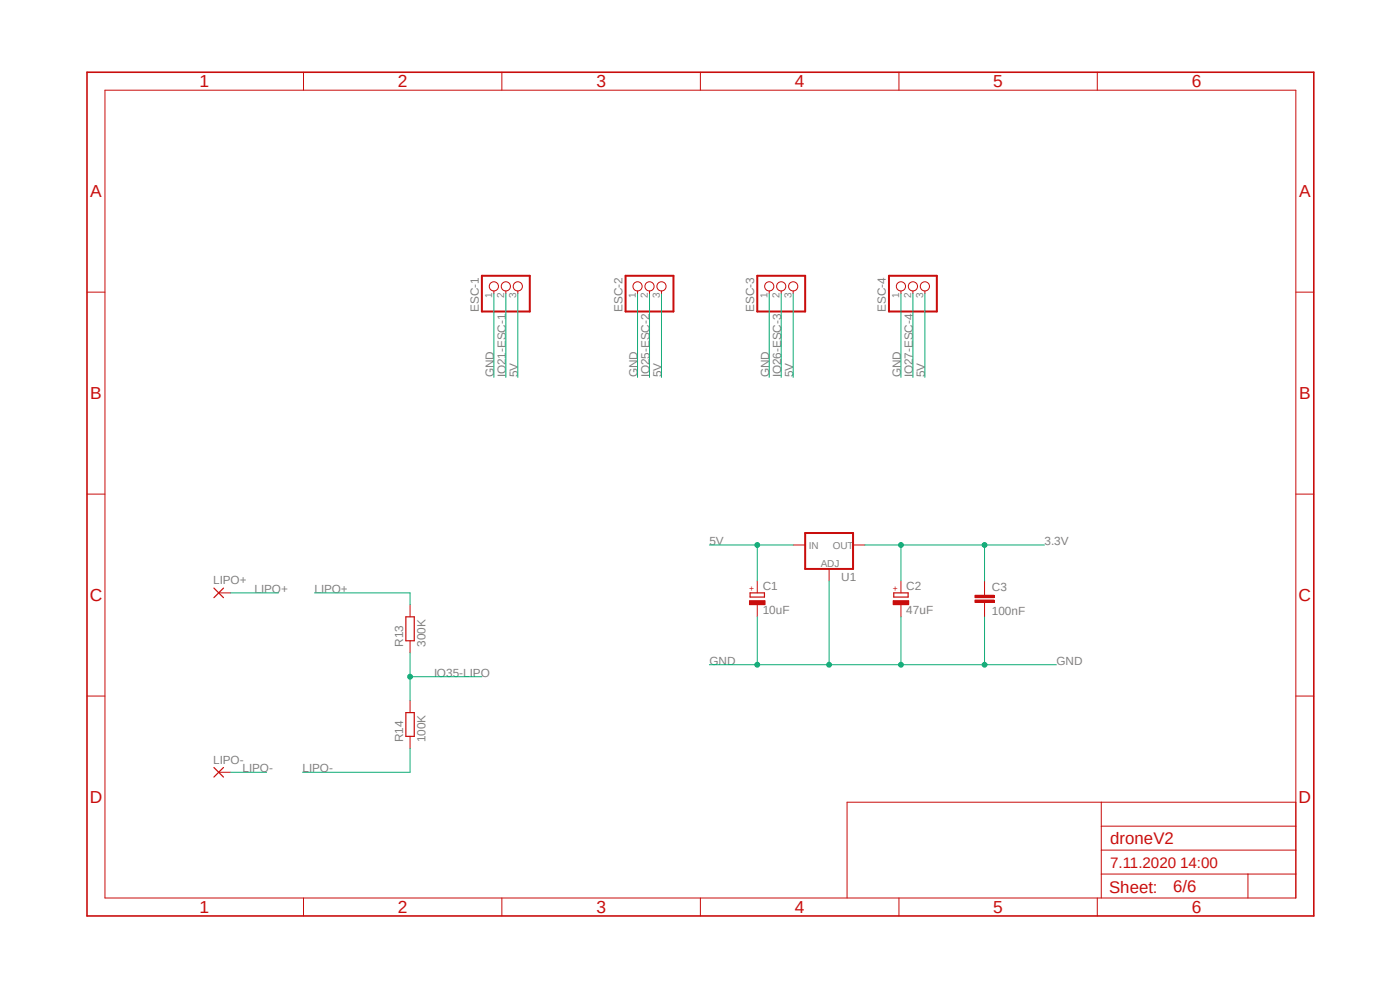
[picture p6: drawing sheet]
<svg xmlns="http://www.w3.org/2000/svg" width="297mm" height="210mm" viewBox="0 0 297 210" stroke-linecap="round" stroke-linejoin="round" font-family="sans-serif">
<path d="M17.9 15l261.2 179.9M279.1 15l-261.2 179.9" fill="none" stroke="#fff" stroke-width=".21"/>
<path d="M102.2 58.5h10.2v7.6h-10.2zM132.7 58.5h10.2v7.6h-10.2zM160.7 58.5h10.1v7.6h-10.1zM188.6 58.5h10.2v7.6h-10.2zM170.8 113.1h10.2v7.6h-10.2z" fill="none" stroke="#c90d0c" stroke-width=".42"/>
<g fill="none" stroke="#c90d0c" stroke-width=".21">
<path d="M22.3 19.1h252.6v171.4h-252.6zM64.4 15.3v3.8M106.5 15.3v3.8M148.6 15.3v3.8M190.7 15.3v3.8M232.8 15.3v3.8M18.5 62h3.8M104.8 61.7v.6M107.3 61.7v.6M109.9 61.7v.6M135.3 61.7v.6M137.8 61.7v.6"/>
<path d="M140.3 61.7v.6M163.2 61.7v.6M165.7 61.7v.6M168.3 61.7v.6M191.1 61.7v.6M193.7 61.7v.6M196.2 61.7v.6M274.9 62h3.8M18.5 104.8h3.8M168.3 115.6h2.5M181 115.6h2.5M274.9 104.8h3.8"/>
<path d="M46.4 125.8h2.5M87 128.3v2.6M87 135.9v2.6M175.9 120.7v2.5M208.9 125.8v.5M208.9 127.8v.5M18.5 147.7h3.8M87 148.6v2.6M87 156.2v2.5M274.9 147.7h3.8M46.4 163.8h2.5M233.6 170.2v20.3"/>
<path d="M233.6 175.3h41.3M274.9 170.2h-95.2v20.3M64.4 190.5v3.8M106.5 190.5v3.8M148.6 190.5v3.8M190.7 190.5v3.8M232.8 190.5v3.8M233.6 185.4h41.3M233.6 180.3h41.3M264.8 185.4v5.1"/>
<circle cx="104.8" cy="60.7" r=".98"/>
<circle cx="107.3" cy="60.7" r=".98"/>
<circle cx="109.9" cy="60.7" r=".98"/>
<circle cx="135.3" cy="60.7" r=".98"/>
<circle cx="137.8" cy="60.7" r=".98"/>
<circle cx="140.3" cy="60.7" r=".98"/>
<circle cx="163.2" cy="60.7" r=".98"/>
<circle cx="165.7" cy="60.7" r=".98"/>
<circle cx="168.3" cy="60.7" r=".98"/>
<circle cx="191.1" cy="60.7" r=".98"/>
<circle cx="193.7" cy="60.7" r=".98"/>
<circle cx="196.2" cy="60.7" r=".98"/>
</g>
<path d="M18.5 15.3h260.2v179h-260.2z" fill="none" stroke="#c90d0c" stroke-width=".34"/>
<path d="M45.4 124.8l2 2M47.4 124.8l-2 2M86.1 130.9h1.8v5h-1.8zM86.1 151.2h1.8v5h-1.8zM45.4 162.8l2 2M47.4 162.8l-2 2" fill="none" stroke="#c90d0c" stroke-width=".25"/>
<path d="M206.8 127.3h4.1v.5h-4.1z" fill-rule="evenodd" fill="#c90d0c"/>
<path d="M206.8 127.3h4.1v.5h-4.1z" fill="none" stroke="#c90d0c" stroke-width=".21"/>
<path d="M206.8 126.3h4.1v.5h-4.1z" fill-rule="evenodd" fill="#c90d0c"/>
<path d="M206.8 126.3h4.1v.5h-4.1zM208.9 123.2v2.6M208.9 128.3v2.6" fill="none" stroke="#c90d0c" stroke-width=".21"/>
<path d="M159.1 125.8h3.1v.9h-3.1z" fill="none" stroke="#c90d0c" stroke-width=".25"/>
<path d="M159 127.4h3.3v.9h-3.3z" fill-rule="evenodd" fill="#c90d0c"/>
<path d="M159 127.4h3.3v.9h-3.3zM160.7 123.2v2.6M160.7 128.3v2.6" fill="none" stroke="#c90d0c" stroke-width=".21"/>
<path d="M189.6 125.8h3.1v.9h-3.1z" fill="none" stroke="#c90d0c" stroke-width=".25"/>
<path d="M189.5 127.4h3.3v.9h-3.3z" fill-rule="evenodd" fill="#c90d0c"/>
<path d="M189.5 127.4h3.3v.9h-3.3zM191.1 123.2v2.6M191.1 128.3v2.6" fill="none" stroke="#c90d0c" stroke-width=".21"/>
<path d="M104.8 62.3v17.8M135.3 62.3v17.8M163.2 62.3v17.8M191.1 62.3v17.8M160.7 130.9v10.1h30.4M175.9 123.2v17.8" fill="none" stroke="#0dab76" stroke-width=".21"/>
<circle cx="175.9" cy="141" r=".51" fill="#0dab76"/>
<g fill="none" stroke="#0dab76" stroke-width=".21">
<path d="M150.5 141h10.2"/>
<circle cx="175.9" cy="141" r=".51"/>
</g>
<circle cx="160.7" cy="141" r=".51" fill="#0dab76"/>
<g fill="none" stroke="#0dab76" stroke-width=".21">
<path d="M191.1 130.9v10.1h17.8"/>
<circle cx="160.7" cy="141" r=".51"/>
</g>
<circle cx="191.1" cy="141" r=".51" fill="#0dab76"/>
<g fill="none" stroke="#0dab76" stroke-width=".21">
<path d="M208.9 130.9v10.1h15.2"/>
<circle cx="191.1" cy="141" r=".51"/>
</g>
<circle cx="208.9" cy="141" r=".51" fill="#0dab76"/>
<g fill="none" stroke="#0dab76" stroke-width=".21">
<path d="M107.3 62.3v17.8M109.9 62.3v17.8M137.8 62.3v17.8M140.3 62.3v17.8M165.7 62.3v17.8M168.3 62.3v17.8M193.7 62.3v17.8M196.2 62.3v17.8M150.5 115.6h17.8M160.7 115.6v7.6"/>
<circle cx="208.9" cy="141" r=".51"/>
</g>
<circle cx="160.7" cy="115.6" r=".51" fill="#0dab76"/>
<g fill="none" stroke="#0dab76" stroke-width=".21">
<path d="M87 138.5v10.1M87 143.6h15.2"/>
<circle cx="160.7" cy="115.6" r=".51"/>
</g>
<circle cx="87" cy="143.6" r=".51" fill="#0dab76"/>
<g fill="none" stroke="#0dab76" stroke-width=".21">
<path d="M183.5 115.6h25.4M191.1 115.6v7.6M48.9 125.8h10.2M66.7 125.8h20.3v2.5M87 158.7v5.1h-22.8M48.9 163.8h7.7"/>
<circle cx="87" cy="143.6" r=".51"/>
</g>
<circle cx="191.1" cy="115.6" r=".51" fill="#0dab76"/>
<g fill="none" stroke="#0dab76" stroke-width=".21">
<path d="M221.6 115.6h-12.7v7.6"/>
<circle cx="191.1" cy="115.6" r=".51"/>
</g>
<circle cx="208.9" cy="115.6" r=".51" fill="#0dab76"/>
<circle cx="208.9" cy="115.6" r=".51" fill="none" stroke="#0dab76" stroke-width=".21"/>
<g font-size="3.7" fill="#c90d0c">
<text x="42.3" y="18.5">1</text>
<text x="84.4" y="18.5">2</text>
<text x="126.5" y="18.5">3</text>
<text x="168.6" y="18.5">4</text>
<text x="210.7" y="18.5">5</text>
<text x="252.9" y="18.5">6</text>
<text x="19.1" y="41.9">A</text>
<text x="275.6" y="41.9">A</text>
<text x="19.1" y="84.7">B</text>
<text x="275.6" y="84.7">B</text>
<text x="19" y="127.5">C</text>
<text x="275.5" y="127.5">C</text>
<text x="19" y="170.4">D</text>
<text x="275.5" y="170.4">D</text>
<text x="42.3" y="193.7">1</text>
<text x="84.4" y="193.7">2</text>
<text x="126.5" y="193.7">3</text>
<text x="168.6" y="193.7">4</text>
<text x="210.7" y="193.7">5</text>
<text x="252.9" y="193.7">6</text>
</g>
<g font-size="3.6" fill="#c90d0c">
<text x="235.5" y="179.1">droneV2</text>
<text x="235.3" y="189.4">Sheet:</text>
<text x="248.9" y="189.2">6/6</text>
</g>
<text font-size="3.2" fill="#c90d0c" x="235.5" y="184.1">7.11.2020 14:00</text>
<g font-size="2.5" fill="#808080">
<text x="101.6" y="66.1" transform="rotate(-90 101.6 66.1)">ESC-1</text>
<text x="132.1" y="66.1" transform="rotate(-90 132.1 66.1)">ESC-2</text>
<text x="160" y="66.1" transform="rotate(-90 160 66.1)">ESC-3</text>
<text x="188" y="66.1" transform="rotate(-90 188 66.1)">ESC-4</text>
<text x="104.8" y="80.1" transform="rotate(-90 104.8 80.1)">GND</text>
<text x="107.3" y="80.1" transform="rotate(-90 107.3 80.1)">IO21-ESC-1</text>
<text x="109.9" y="80.1" transform="rotate(-90 109.9 80.1)">5V</text>
<text x="135.3" y="80.1" transform="rotate(-90 135.3 80.1)">GND</text>
<text x="137.8" y="80.1" transform="rotate(-90 137.8 80.1)">IO25-ESC-2</text>
<text x="140.3" y="80.1" transform="rotate(-90 140.3 80.1)">5V</text>
<text x="163.2" y="80.1" transform="rotate(-90 163.2 80.1)">GND</text>
<text x="165.7" y="80.1" transform="rotate(-90 165.7 80.1)">IO26-ESC-3</text>
<text x="168.3" y="80.1" transform="rotate(-90 168.3 80.1)">5V</text>
<text x="191.1" y="80.1" transform="rotate(-90 191.1 80.1)">GND</text>
<text x="193.7" y="80.1" transform="rotate(-90 193.7 80.1)">IO27-ESC-4</text>
<text x="196.2" y="80.1" transform="rotate(-90 196.2 80.1)">5V</text>
<text x="150.5" y="115.6">5V</text>
<text x="221.6" y="115.6">3.3V</text>
<text x="45.3" y="123.9">LIPO+</text>
<text x="54" y="125.8">LIPO+</text>
<text x="66.7" y="125.8">LIPO+</text>
<text x="161.8" y="125.3">C1</text>
<text x="178.4" y="123.2">U1</text>
<text x="192.3" y="125.3">C2</text>
<text x="210.4" y="125.4">C3</text>
<text x="161.8" y="130.3">10uF</text>
<text x="192.3" y="130.3">47uF</text>
<text x="210.4" y="130.5">100nF</text>
<text x="85.5" y="137.2" transform="rotate(-90 85.5 137.2)">R13</text>
<text x="90.3" y="137.2" transform="rotate(-90 90.3 137.2)">300K</text>
<text x="92.1" y="143.6">IO35-LIPO</text>
<text x="150.5" y="141">GND</text>
<text x="224.1" y="141">GND</text>
<text x="85.5" y="157.5" transform="rotate(-90 85.5 157.5)">R14</text>
<text x="90.3" y="157.5" transform="rotate(-90 90.3 157.5)">100K</text>
<text x="45.3" y="162">LIPO-</text>
<text x="51.5" y="163.8">LIPO-</text>
<text x="64.2" y="163.8">LIPO-</text>
</g>
<g font-size="2.1" fill="#808080">
<text x="104.4" y="63.3" transform="rotate(-90 104.4 63.3)">1</text>
<text x="107" y="63.3" transform="rotate(-90 107 63.3)">2</text>
<text x="109.5" y="63.3" transform="rotate(-90 109.5 63.3)">3</text>
<text x="134.9" y="63.3" transform="rotate(-90 134.9 63.3)">1</text>
<text x="137.5" y="63.3" transform="rotate(-90 137.5 63.3)">2</text>
<text x="140" y="63.3" transform="rotate(-90 140 63.3)">3</text>
<text x="162.8" y="63.3" transform="rotate(-90 162.8 63.3)">1</text>
<text x="165.4" y="63.3" transform="rotate(-90 165.4 63.3)">2</text>
<text x="167.9" y="63.3" transform="rotate(-90 167.9 63.3)">3</text>
<text x="190.8" y="63.3" transform="rotate(-90 190.8 63.3)">1</text>
<text x="193.3" y="63.3" transform="rotate(-90 193.3 63.3)">2</text>
<text x="195.8" y="63.3" transform="rotate(-90 195.8 63.3)">3</text>
<text x="171.6" y="116.4">IN</text>
<text x="176.7" y="116.4">OUT</text>
<text x="174.1" y="120.2">ADJ</text>
</g>
<g font-size="1.8" fill="#c90d0c">
<text x="160.1" y="125.3" transform="rotate(-90 160.1 125.3)">+</text>
<text x="190.5" y="125.3" transform="rotate(-90 190.5 125.3)">+</text>
</g>
</svg>
